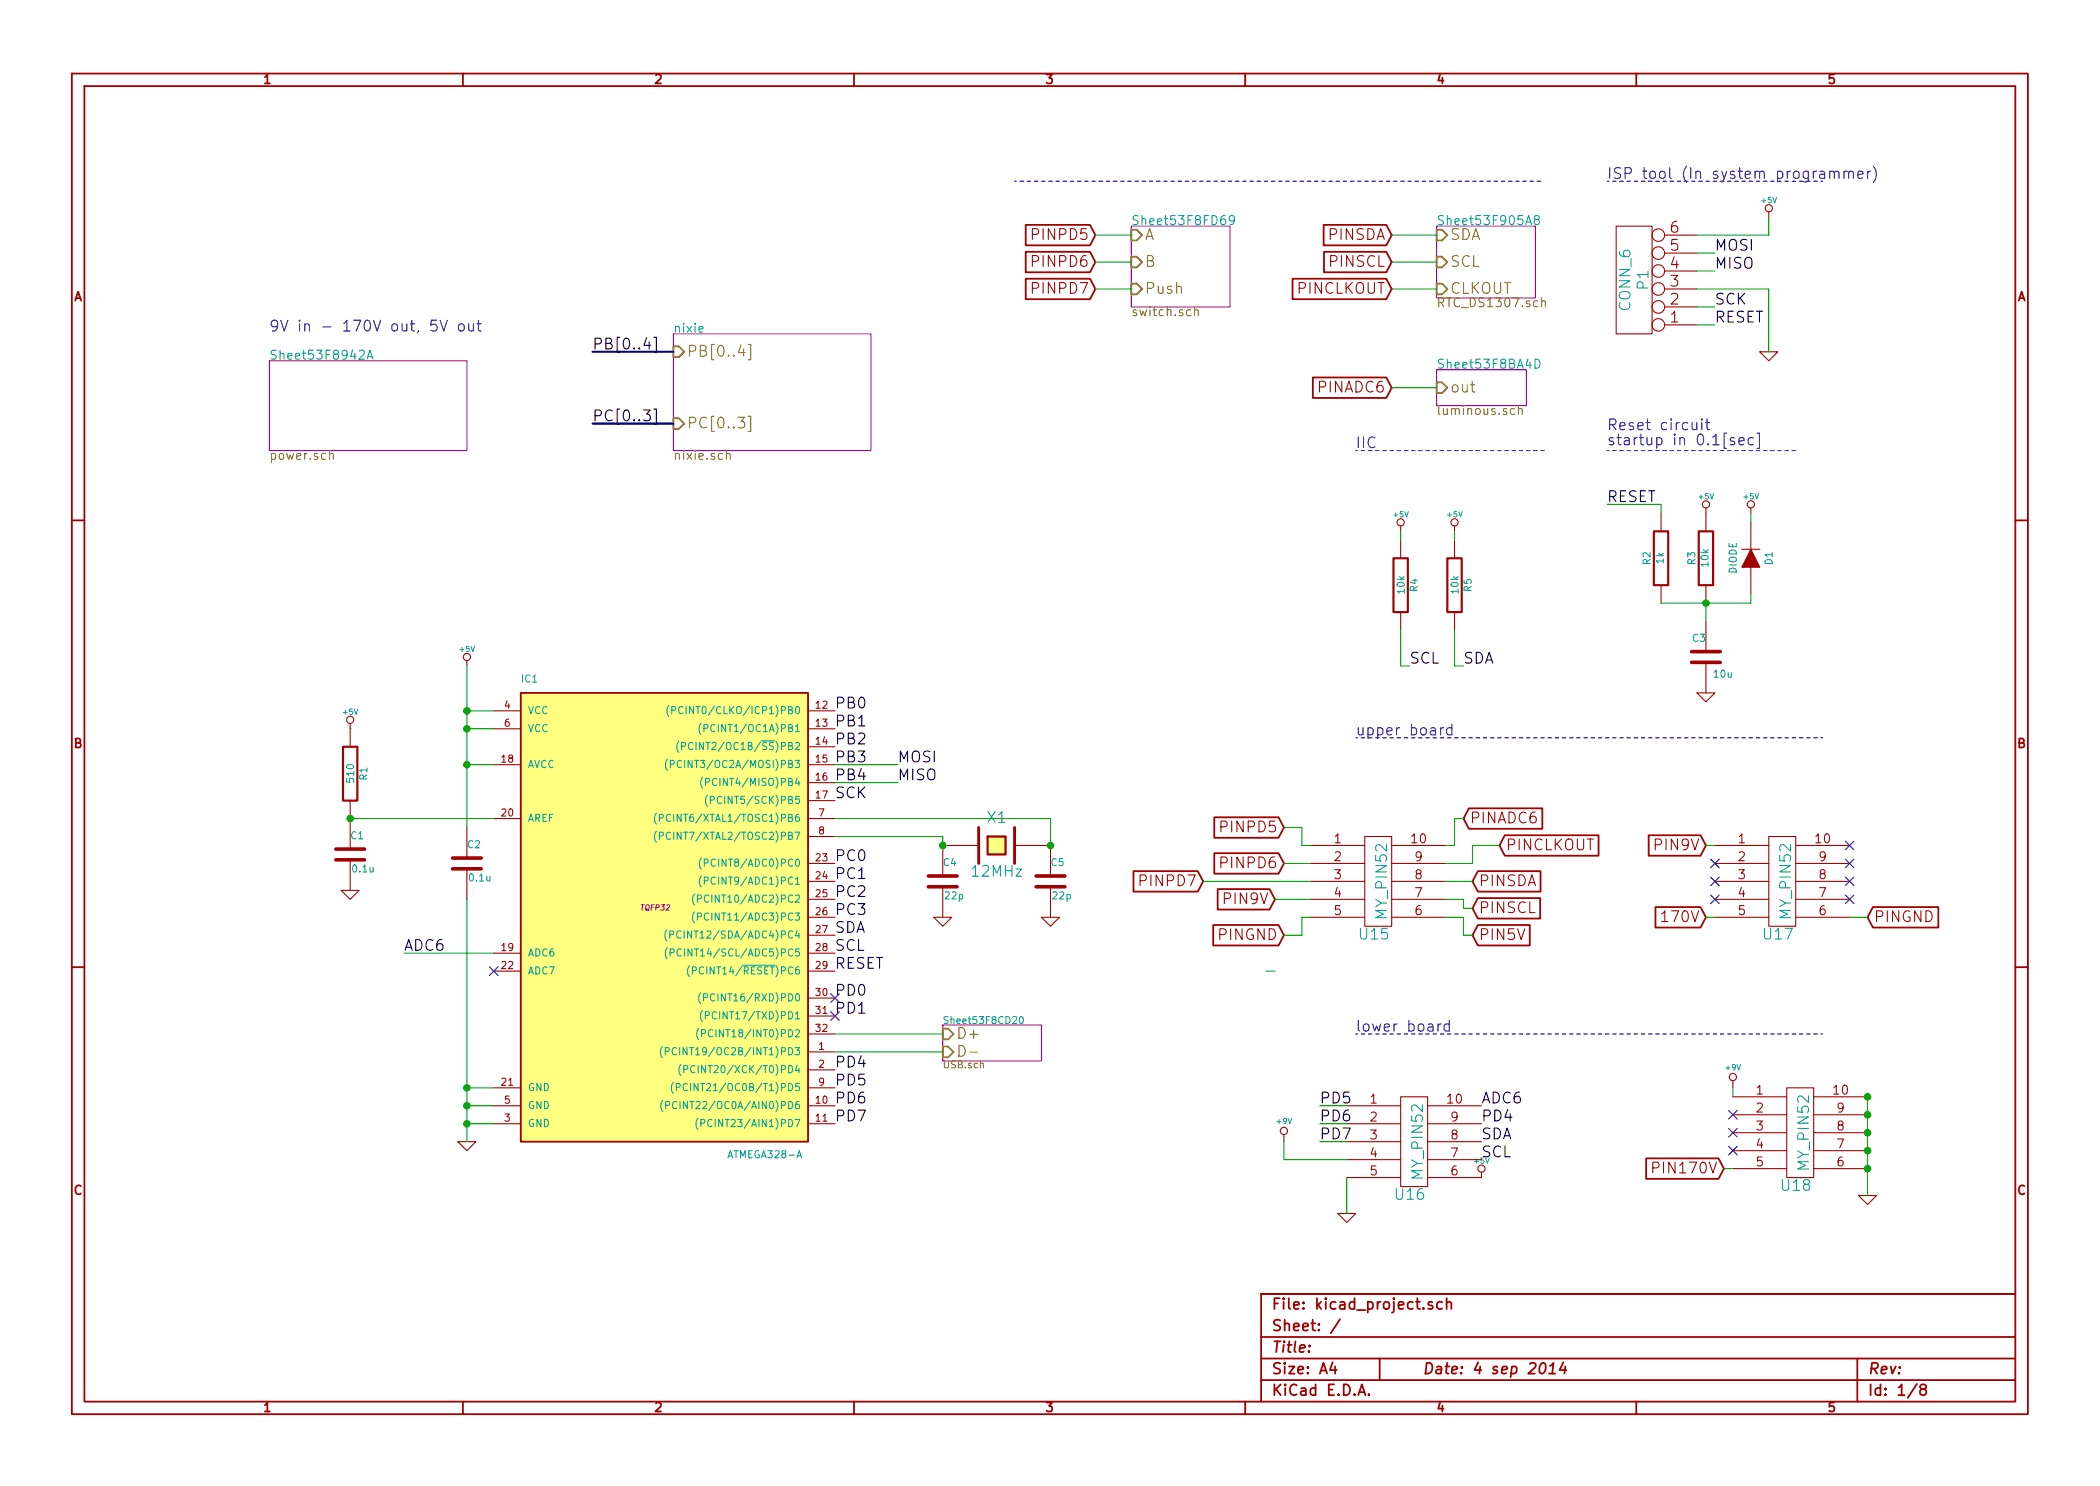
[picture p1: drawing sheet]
EESchema Schematic File Version 2
LIBS:power
LIBS:device
LIBS:transistors
LIBS:conn
LIBS:linear
LIBS:regul
LIBS:74xx
LIBS:cmos4000
LIBS:adc-dac
LIBS:memory
LIBS:xilinx
LIBS:special
LIBS:microcontrollers
LIBS:dsp
LIBS:microchip
LIBS:analog_switches
LIBS:motorola
LIBS:texas
LIBS:intel
LIBS:audio
LIBS:interface
LIBS:digital-audio
LIBS:philips
LIBS:display
LIBS:cypress
LIBS:siliconi
LIBS:opto
LIBS:atmel
LIBS:contrib
LIBS:valves
LIBS:mydevice
LIBS:kicad_project-cache
EELAYER 27 0
EELAYER END
$Descr A4 11693 8268
encoding utf-8
Sheet 1 8
Title ""
Date "4 sep 2014"
Rev ""
Comp ""
Comment1 ""
Comment2 ""
Comment3 ""
Comment4 ""
$EndDescr
$Sheet
S 3750 1850 1100 650 
U 53F77746
F0 "nixie" 50
F1 "nixie.sch" 50
F2 "PB[0..4]" I L 3750 1950 60 
F3 "PC[0..3]" I L 3750 2350 60 
$EndSheet
$Comp
L ATMEGA328-A IC1
U 1 1
P 3650 5050
F 0 "IC1" H 2900 6300 40  0000 L BNN
F 1 "ATMEGA328-A" H 4050 3650 40  0000 L BNN
F 2 "TQFP32" H 3650 5050 30  0000 C CIN
F 3 "" H 3650 5050 60  0000 C CNN
	1    3650 5050
	1    0    0    -1  
$EndComp
$Comp
L R R1
U 1 1
P 1950 4300
F 0 "R1" V 2030 4300 40  0000 C CNN
F 1 "510" V 1957 4301 40  0000 C CNN
F 2 "~" V 1880 4300 30  0000 C CNN
F 3 "~" H 1950 4300 30  0000 C CNN
	1    1950 4300
	1    0    0    -1  
$EndComp
$Comp
L C C1
U 1 1
P 1950 4750
F 0 "C1" H 1950 4850 40  0000 L CNN
F 1 "0.1u" H 1956 4665 40  0000 L CNN
F 2 "~" H 1988 4600 30  0000 C CNN
F 3 "~" H 1950 4750 60  0000 C CNN
	1    1950 4750
	1    0    0    -1  
$EndComp
$Comp
L GND #PWR01
U 1 1
P 1950 4950
F 0 "#PWR01" H 1950 4950 30  0001 C CNN
F 1 "GND" H 1950 4880 30  0001 C CNN
F 2 "" H 1950 4950 60  0000 C CNN
F 3 "" H 1950 4950 60  0000 C CNN
	1    1950 4950
	1    0    0    -1  
$EndComp
$Sheet
S 8000 2050 500  200 
U 53F8BA4E
F0 "Sheet53F8BA4D" 50
F1 "luminous.sch" 50
F2 "out" I L 8000 2150 60 
$EndSheet
$Sheet
S 1500 2000 1100 500 
U 53F8942B
F0 "Sheet53F8942A" 50
F1 "power.sch" 50
$EndSheet
NoConn ~ 2750 5400
$Comp
L GND #PWR02
U 1 1
P 2600 6350
F 0 "#PWR02" H 2600 6350 30  0001 C CNN
F 1 "GND" H 2600 6280 30  0001 C CNN
F 2 "" H 2600 6350 60  0000 C CNN
F 3 "" H 2600 6350 60  0000 C CNN
	1    2600 6350
	1    0    0    -1  
$EndComp
$Sheet
S 5250 5700 550  200 
U 53F8CD21
F0 "Sheet53F8CD20" 39
F1 "USB.sch" 39
F2 "D+" I L 5250 5750 60 
F3 "D-" I L 5250 5850 60 
$EndSheet
$Comp
L CRYSTAL X1
U 1 1
P 5550 4700
F 0 "X1" H 5550 4850 60  0000 C CNN
F 1 "12MHz" H 5550 4550 60  0000 C CNN
F 2 "~" H 5550 4700 60  0000 C CNN
F 3 "~" H 5550 4700 60  0000 C CNN
	1    5550 4700
	1    0    0    -1  
$EndComp
$Comp
L C C5
U 1 1
P 5850 4900
F 0 "C5" H 5850 5000 40  0000 L CNN
F 1 "22p" H 5856 4815 40  0000 L CNN
F 2 "~" H 5888 4750 30  0000 C CNN
F 3 "~" H 5850 4900 60  0000 C CNN
	1    5850 4900
	1    0    0    -1  
$EndComp
$Comp
L GND #PWR03
U 1 1
P 5250 5100
F 0 "#PWR03" H 5250 5100 30  0001 C CNN
F 1 "GND" H 5250 5030 30  0001 C CNN
F 2 "" H 5250 5100 60  0000 C CNN
F 3 "" H 5250 5100 60  0000 C CNN
	1    5250 5100
	1    0    0    -1  
$EndComp
$Comp
L GND #PWR04
U 1 1
P 5850 5100
F 0 "#PWR04" H 5850 5100 30  0001 C CNN
F 1 "GND" H 5850 5030 30  0001 C CNN
F 2 "" H 5850 5100 60  0000 C CNN
F 3 "" H 5850 5100 60  0000 C CNN
	1    5850 5100
	1    0    0    -1  
$EndComp
$Sheet
S 6300 1250 550  450 
U 53F8FD6A
F0 "Sheet53F8FD69" 50
F1 "switch.sch" 50
F2 "A" I L 6300 1300 60 
F3 "B" I L 6300 1450 60 
F4 "Push" I L 6300 1600 60 
$EndSheet
$Comp
L C C3
U 1 1
P 9500 3650
F 0 "C3" H 9500 3750 40  0000 L CNN
F 1 "10u" H 9350 3550 40  0000 L CNN
F 2 "~" H 9538 3500 30  0000 C CNN
F 3 "~" H 9500 3650 60  0000 C CNN
	1    9500 3650
	-1   0    0    -1  
$EndComp
$Comp
L R R3
U 1 1
P 9500 3100
F 0 "R3" V 9580 3100 40  0000 C CNN
F 1 "10k" V 9507 3101 40  0000 C CNN
F 2 "~" V 9430 3100 30  0000 C CNN
F 3 "~" H 9500 3100 30  0000 C CNN
	1    9500 3100
	-1   0    0    -1  
$EndComp
$Comp
L +5V #PWR05
U 1 1
P 9500 2850
F 0 "#PWR05" H 9500 2940 20  0001 C CNN
F 1 "+5V" H 9500 2940 30  0000 C CNN
F 2 "" H 9500 2850 60  0000 C CNN
F 3 "" H 9500 2850 60  0000 C CNN
	1    9500 2850
	-1   0    0    -1  
$EndComp
$Comp
L DIODE D1
U 1 1
P 9750 3100
F 0 "D1" H 9750 3200 40  0000 C CNN
F 1 "DIODE" H 9750 3000 40  0000 C CNN
F 2 "~" H 9750 3100 60  0000 C CNN
F 3 "~" H 9750 3100 60  0000 C CNN
	1    9750 3100
	0    1    -1   0   
$EndComp
$Comp
L +5V #PWR06
U 1 1
P 9750 2850
F 0 "#PWR06" H 9750 2940 20  0001 C CNN
F 1 "+5V" H 9750 2940 30  0000 C CNN
F 2 "" H 9750 2850 60  0000 C CNN
F 3 "" H 9750 2850 60  0000 C CNN
	1    9750 2850
	-1   0    0    -1  
$EndComp
$Comp
L R R2
U 1 1
P 9250 3100
F 0 "R2" V 9330 3100 40  0000 C CNN
F 1 "1k" V 9257 3101 40  0000 C CNN
F 2 "~" V 9180 3100 30  0000 C CNN
F 3 "~" H 9250 3100 30  0000 C CNN
	1    9250 3100
	-1   0    0    -1  
$EndComp
$Comp
L R R4
U 1 1
P 7800 3250
F 0 "R4" V 7880 3250 40  0000 C CNN
F 1 "10k" V 7807 3251 40  0000 C CNN
F 2 "~" V 7730 3250 30  0000 C CNN
F 3 "~" H 7800 3250 30  0000 C CNN
	1    7800 3250
	1    0    0    -1  
$EndComp
$Comp
L R R5
U 1 1
P 8100 3250
F 0 "R5" V 8180 3250 40  0000 C CNN
F 1 "10k" V 8107 3251 40  0000 C CNN
F 2 "~" V 8030 3250 30  0000 C CNN
F 3 "~" H 8100 3250 30  0000 C CNN
	1    8100 3250
	1    0    0    -1  
$EndComp
$Comp
L +5V #PWR07
U 1 1
P 8100 2950
F 0 "#PWR07" H 8100 3040 20  0001 C CNN
F 1 "+5V" H 8100 3040 30  0000 C CNN
F 2 "" H 8100 2950 60  0000 C CNN
F 3 "" H 8100 2950 60  0000 C CNN
	1    8100 2950
	1    0    0    -1  
$EndComp
$Comp
L +5V #PWR08
U 1 1
P 7800 2950
F 0 "#PWR08" H 7800 3040 20  0001 C CNN
F 1 "+5V" H 7800 3040 30  0000 C CNN
F 2 "" H 7800 2950 60  0000 C CNN
F 3 "" H 7800 2950 60  0000 C CNN
	1    7800 2950
	1    0    0    -1  
$EndComp
$Sheet
S 8000 1250 550  400 
U 53F905A9
F0 "Sheet53F905A8" 50
F1 "RTC_DS1307.sch" 50
F2 "CLKOUT" I L 8000 1600 60 
F3 "SDA" I L 8000 1300 60 
F4 "SCL" I L 8000 1450 60 
$EndSheet
$Comp
L C C2
U 1 1
P 2600 4800
F 0 "C2" H 2600 4900 40  0000 L CNN
F 1 "0.1u" H 2606 4715 40  0000 L CNN
F 2 "~" H 2638 4650 30  0000 C CNN
F 3 "~" H 2600 4800 60  0000 C CNN
	1    2600 4800
	1    0    0    -1  
$EndComp
Text Label 3300 2350 0    60   ~ 0
PC[0..3]
Text Label 3300 1950 0    60   ~ 0
PB[0..4]
$Comp
L CONN_6 P1
U 1 1
P 9100 1550
F 0 "P1" V 9050 1550 60  0000 C CNN
F 1 "CONN_6" V 9150 1550 60  0000 C CNN
F 2 "~" H 9100 1550 60  0000 C CNN
F 3 "~" H 9100 1550 60  0000 C CNN
	1    9100 1550
	-1   0    0    1   
$EndComp
Text Label 4650 5400 0    60   ~ 0
RESET
Text Label 4650 4450 0    60   ~ 0
SCK
Text Label 9550 1800 0    60   ~ 0
RESET
Text Label 9550 1700 0    60   ~ 0
SCK
Text Label 9550 1500 0    60   ~ 0
MISO
Text Label 5000 4350 0    60   ~ 0
MISO
Text Label 9550 1400 0    60   ~ 0
MOSI
$Comp
L +5V #PWR09
U 1 1
P 9850 1200
F 0 "#PWR09" H 9850 1290 20  0001 C CNN
F 1 "+5V" H 9850 1290 30  0000 C CNN
F 2 "" H 9850 1200 60  0000 C CNN
F 3 "" H 9850 1200 60  0000 C CNN
	1    9850 1200
	1    0    0    -1  
$EndComp
$Comp
L GND #PWR010
U 1 1
P 9850 1950
F 0 "#PWR010" H 9850 1950 30  0001 C CNN
F 1 "GND" H 9850 1880 30  0001 C CNN
F 2 "" H 9850 1950 60  0000 C CNN
F 3 "" H 9850 1950 60  0000 C CNN
	1    9850 1950
	1    0    0    -1  
$EndComp
Text Notes 8950 1000 0    60   ~ 0
ISP tool (In system programmer)
Text Notes 8950 2400 0    60   ~ 0
Reset circuit\nstartup in 0.1[sec]
Text Notes 1500 1850 0    60   ~ 0
9V in - 170V out, 5V out
$Comp
L MY_PIN52 U15
U 1 1
P 7700 4950
F 0 "U15" H 7650 4700 60  0000 C CNN
F 1 "MY_PIN52" V 7700 5000 60  0000 C CNN
F 2 "" H 7700 4950 60  0000 C CNN
F 3 "" H 7700 4950 60  0000 C CNN
	1    7700 4950
	1    0    0    -1  
$EndComp
Text Notes 7550 4100 0    60   ~ 0
upper board
Text Notes 7550 5750 0    60   ~ 0
lower board
Text Label 4650 5300 0    60   ~ 0
SCL
Text Label 4650 5200 0    60   ~ 0
SDA
Text Label 4650 5100 0    60   ~ 0
PC3
Text Label 4650 5000 0    60   ~ 0
PC2
Text Label 4650 4900 0    60   ~ 0
PC1
Text Label 4650 4800 0    60   ~ 0
PC0
Text Label 4650 5550 0    60   ~ 0
PD0
Text Label 8950 2800 0    60   ~ 0
RESET
Text Label 5000 4250 0    60   ~ 0
MOSI
$Comp
L C C4
U 1 1
P 5250 4900
F 0 "C4" H 5250 5000 40  0000 L CNN
F 1 "22p" H 5256 4815 40  0000 L CNN
F 2 "~" H 5288 4750 30  0000 C CNN
F 3 "~" H 5250 4900 60  0000 C CNN
	1    5250 4900
	1    0    0    -1  
$EndComp
Text Label 4650 4350 0    60   ~ 0
PB4
Text Label 4650 4250 0    60   ~ 0
PB3
Text Label 4650 4150 0    60   ~ 0
PB2
Text Label 4650 4050 0    60   ~ 0
PB1
Text Label 4650 3950 0    60   ~ 0
PB0
Text Label 7850 3700 0    60   ~ 0
SCL
Text Label 8150 3700 0    60   ~ 0
SDA
Text GLabel 8200 5200 2    60   Input ~ 0
PIN5V
$Comp
L +5V #PWR011
U 1 1
P 8250 6550
F 0 "#PWR011" H 8250 6640 20  0001 C CNN
F 1 "+5V" H 8250 6640 30  0000 C CNN
F 2 "" H 8250 6550 60  0000 C CNN
F 3 "" H 8250 6550 60  0000 C CNN
	1    8250 6550
	1    0    0    -1  
$EndComp
$Comp
L +5V #PWR012
U 1 1
P 2600 3700
F 0 "#PWR012" H 2600 3790 20  0001 C CNN
F 1 "+5V" H 2600 3790 30  0000 C CNN
F 2 "" H 2600 3700 60  0000 C CNN
F 3 "" H 2600 3700 60  0000 C CNN
	1    2600 3700
	1    0    0    -1  
$EndComp
$Comp
L +5V #PWR013
U 1 1
P 1950 4050
F 0 "#PWR013" H 1950 4140 20  0001 C CNN
F 1 "+5V" H 1950 4140 30  0000 C CNN
F 2 "" H 1950 4050 60  0000 C CNN
F 3 "" H 1950 4050 60  0000 C CNN
	1    1950 4050
	1    0    0    -1  
$EndComp
Text Label 4650 5650 0    60   ~ 0
PD1
Text Label 4650 5950 0    60   ~ 0
PD4
$Comp
L MY_PIN52 U16
U 1 1
P 7900 6400
F 0 "U16" H 7850 6150 60  0000 C CNN
F 1 "MY_PIN52" V 7900 6450 60  0000 C CNN
F 2 "" H 7900 6400 60  0000 C CNN
F 3 "" H 7900 6400 60  0000 C CNN
	1    7900 6400
	1    0    0    -1  
$EndComp
$Comp
L GND #PWR014
U 1 1
P 7500 6750
F 0 "#PWR014" H 7500 6750 30  0001 C CNN
F 1 "GND" H 7500 6680 30  0001 C CNN
F 2 "" H 7500 6750 60  0000 C CNN
F 3 "" H 7500 6750 60  0000 C CNN
	1    7500 6750
	1    0    0    -1  
$EndComp
$Comp
L GND #PWR015
U 1 1
P 10400 6650
F 0 "#PWR015" H 10400 6650 30  0001 C CNN
F 1 "GND" H 10400 6580 30  0001 C CNN
F 2 "" H 10400 6650 60  0000 C CNN
F 3 "" H 10400 6650 60  0000 C CNN
	1    10400 6650
	1    0    0    -1  
$EndComp
Text GLabel 7150 5200 0    60   Input ~ 0
PINGND
$Comp
L MY_PIN52 U17
U 1 1
P 9950 4950
F 0 "U17" H 9900 4700 60  0000 C CNN
F 1 "MY_PIN52" V 9950 5000 60  0000 C CNN
F 2 "" H 9950 4950 60  0000 C CNN
F 3 "" H 9950 4950 60  0000 C CNN
	1    9950 4950
	1    0    0    -1  
$EndComp
Text GLabel 10400 5100 2    60   Input ~ 0
PINGND
Text Notes 7550 2500 0    60   ~ 0
IIC
$Comp
L GND #PWR016
U 1 1
P 9500 3850
F 0 "#PWR016" H 9500 3850 30  0001 C CNN
F 1 "GND" H 9500 3780 30  0001 C CNN
F 2 "" H 9500 3850 60  0000 C CNN
F 3 "" H 9500 3850 60  0000 C CNN
	1    9500 3850
	1    0    0    -1  
$EndComp
Text Label 8250 6350 0    60   ~ 0
SDA
Text Label 8250 6450 0    60   ~ 0
SCL
Connection ~ 2600 6050
Connection ~ 2600 4250
Wire Wire Line
	5000 4350 4650 4350
Wire Wire Line
	4650 4250 5000 4250
Wire Wire Line
	2600 4250 2750 4250
Wire Wire Line
	2600 4050 2750 4050
Connection ~ 2600 4050
Wire Wire Line
	2750 3950 2600 3950
Connection ~ 2600 3950
Wire Wire Line
	1950 4550 2750 4550
Connection ~ 1950 4550
Wire Wire Line
	2600 3700 2600 4600
Wire Wire Line
	1950 4050 1950 4050
Wire Wire Line
	2600 6250 2750 6250
Wire Wire Line
	2600 5000 2600 6350
Wire Wire Line
	2600 6150 2750 6150
Connection ~ 2600 6250
Wire Wire Line
	2750 6050 2600 6050
Connection ~ 2600 6150
Wire Wire Line
	4650 4550 5850 4550
Wire Wire Line
	9500 3350 9500 3450
Wire Wire Line
	9250 3350 9750 3350
Wire Wire Line
	9750 3350 9750 3300
Connection ~ 9500 3350
Wire Wire Line
	9750 2900 9750 2850
Wire Wire Line
	5850 4550 5850 4700
Wire Wire Line
	7800 3000 7800 2950
Wire Wire Line
	8100 2950 8100 3000
Connection ~ 5250 4700
Connection ~ 5850 4700
Wire Bus Line
	3300 1950 3750 1950
Wire Bus Line
	3300 2350 3750 2350
Wire Wire Line
	9450 1300 9850 1300
Wire Wire Line
	9850 1300 9850 1200
Wire Wire Line
	9450 1600 9850 1600
Wire Wire Line
	9850 1600 9850 1950
Wire Wire Line
	9450 1400 9550 1400
Wire Wire Line
	9550 1500 9450 1500
Wire Wire Line
	9450 1700 9550 1700
Wire Wire Line
	9550 1800 9450 1800
Wire Notes Line
	7550 4100 10150 4100
Wire Notes Line
	7550 5750 10150 5750
Wire Wire Line
	9250 2850 9250 2800
Wire Wire Line
	9250 2800 8950 2800
Wire Wire Line
	4650 4650 5250 4650
Wire Wire Line
	5250 4650 5250 4700
Wire Wire Line
	4650 5750 5250 5750
Wire Wire Line
	4650 5850 5250 5850
Wire Wire Line
	10400 6100 10400 6650
Wire Wire Line
	10400 5100 10300 5100
Wire Wire Line
	7800 3500 7800 3700
Wire Wire Line
	7800 3700 7850 3700
Wire Wire Line
	8100 3500 8100 3700
Wire Wire Line
	8100 3700 8150 3700
Wire Notes Line
	7550 2500 8600 2500
Wire Notes Line
	8950 2500 10000 2500
Text GLabel 8200 5050 2    60   Input ~ 0
PINSCL
Text GLabel 8200 4900 2    60   Input ~ 0
PINSDA
Wire Wire Line
	8150 5100 8150 5200
Wire Wire Line
	8150 5200 8200 5200
Wire Notes Line
	8950 1000 10150 1000
Wire Notes Line
	5650 1000 8600 1000
Text GLabel 7750 1300 0    60   Input ~ 0
PINSDA
Text GLabel 7750 1450 0    60   Input ~ 0
PINSCL
Text GLabel 7750 1600 0    60   Input ~ 0
PINCLKOUT
Wire Wire Line
	8000 1300 7750 1300
Wire Wire Line
	7750 1450 8000 1450
Wire Wire Line
	8000 1600 7750 1600
Text Label 8250 6250 0    60   ~ 0
PD4
Text GLabel 8350 4700 2    60   Input ~ 0
PINCLKOUT
Wire Wire Line
	8200 5050 8150 5050
Wire Wire Line
	8150 5050 8150 5000
Wire Wire Line
	8150 5000 8050 5000
Wire Wire Line
	8050 5100 8150 5100
Wire Wire Line
	8200 4900 8050 4900
$Comp
L +9V #PWR017
U 1 1
P 9650 6050
F 0 "#PWR017" H 9650 6020 20  0001 C CNN
F 1 "+9V" H 9650 6160 30  0000 C CNN
F 2 "" H 9650 6050 60  0000 C CNN
F 3 "" H 9650 6050 60  0000 C CNN
	1    9650 6050
	1    0    0    -1  
$EndComp
Wire Wire Line
	9650 6050 9650 6100
Text GLabel 9500 4700 0    60   Input ~ 0
PIN9V
Wire Wire Line
	9500 4700 9550 4700
Text GLabel 9600 6500 0    60   Input ~ 0
PIN170V
Text GLabel 9500 5100 0    60   Input ~ 0
170V
Wire Wire Line
	9500 5100 9550 5100
Wire Wire Line
	9600 6500 9650 6500
Wire Wire Line
	7500 6750 7500 6550
NoConn ~ 9550 4800
NoConn ~ 9550 4900
NoConn ~ 9550 5000
NoConn ~ 10300 5000
NoConn ~ 10300 4900
NoConn ~ 10300 4800
NoConn ~ 10300 4700
NoConn ~ 9650 6200
NoConn ~ 9650 6300
NoConn ~ 9650 6400
Text Label 2250 5300 0    60   ~ 0
ADC6
Wire Wire Line
	2750 5300 2250 5300
Text Label 8250 6150 0    60   ~ 0
ADC6
Text GLabel 8150 4550 2    60   Input ~ 0
PINADC6
Text GLabel 7750 2150 0    60   Input ~ 0
PINADC6
Wire Wire Line
	7750 2150 8000 2150
Text Label 4650 6050 0    60   ~ 0
PD5
Text Label 4650 6150 0    60   ~ 0
PD6
Text Label 4650 6250 0    60   ~ 0
PD7
Text Label 7350 6150 0    60   ~ 0
PD5
Text Label 7350 6250 0    60   ~ 0
PD6
Text Label 7350 6350 0    60   ~ 0
PD7
Wire Wire Line
	7350 6350 7500 6350
Wire Wire Line
	7350 6250 7500 6250
Wire Wire Line
	7500 6150 7350 6150
Text GLabel 7150 4600 0    60   Input ~ 0
PINPD5
Text GLabel 7150 4800 0    60   Input ~ 0
PINPD6
Text GLabel 6700 4900 0    60   Input ~ 0
PINPD7
Wire Wire Line
	7300 5100 7250 5100
Wire Wire Line
	7250 5100 7250 5200
Wire Wire Line
	7250 5200 7150 5200
Wire Wire Line
	7300 4700 7250 4700
Wire Wire Line
	7250 4700 7250 4600
Wire Wire Line
	7250 4600 7150 4600
Text GLabel 6100 1300 0    60   Input ~ 0
PINPD5
Text GLabel 6100 1450 0    60   Input ~ 0
PINPD6
Text GLabel 6100 1600 0    60   Input ~ 0
PINPD7
Wire Wire Line
	6100 1300 6300 1300
Wire Wire Line
	6100 1450 6300 1450
Wire Wire Line
	6100 1600 6300 1600
$Comp
L MY_PIN52 U18
U 1 1
P 10050 6350
F 0 "U18" H 10000 6100 60  0000 C CNN
F 1 "MY_PIN52" V 10050 6400 60  0000 C CNN
F 2 "" H 10050 6350 60  0000 C CNN
F 3 "" H 10050 6350 60  0000 C CNN
	1    10050 6350
	1    0    0    -1  
$EndComp
Connection ~ 10400 6500
Connection ~ 10400 6400
Connection ~ 10400 6300
Connection ~ 10400 6200
Connection ~ 10400 6100
Wire Wire Line
	8100 4700 8100 4550
Wire Wire Line
	8100 4550 8150 4550
Wire Wire Line
	8100 4700 8050 4700
Wire Wire Line
	8050 4800 8200 4800
Wire Wire Line
	8200 4800 8200 4700
Wire Wire Line
	8200 4700 8350 4700
Wire Wire Line
	7150 4800 7300 4800
$Comp
L +9V #PWR018
U 1 1
P 7150 6350
F 0 "#PWR018" H 7150 6320 20  0001 C CNN
F 1 "+9V" H 7150 6460 30  0000 C CNN
F 2 "" H 7150 6350 60  0000 C CNN
F 3 "" H 7150 6350 60  0000 C CNN
	1    7150 6350
	1    0    0    -1  
$EndComp
Wire Wire Line
	7500 6450 7150 6450
Wire Wire Line
	7150 6450 7150 6350
Text GLabel 7100 5000 0    60   Input ~ 0
PIN9V
Wire Wire Line
	7050 5400 7100 5400
Wire Wire Line
	7100 5000 7300 5000
Wire Wire Line
	7300 4900 6700 4900
NoConn ~ 4650 5550
NoConn ~ 4650 5650
$EndSCHEMATC
